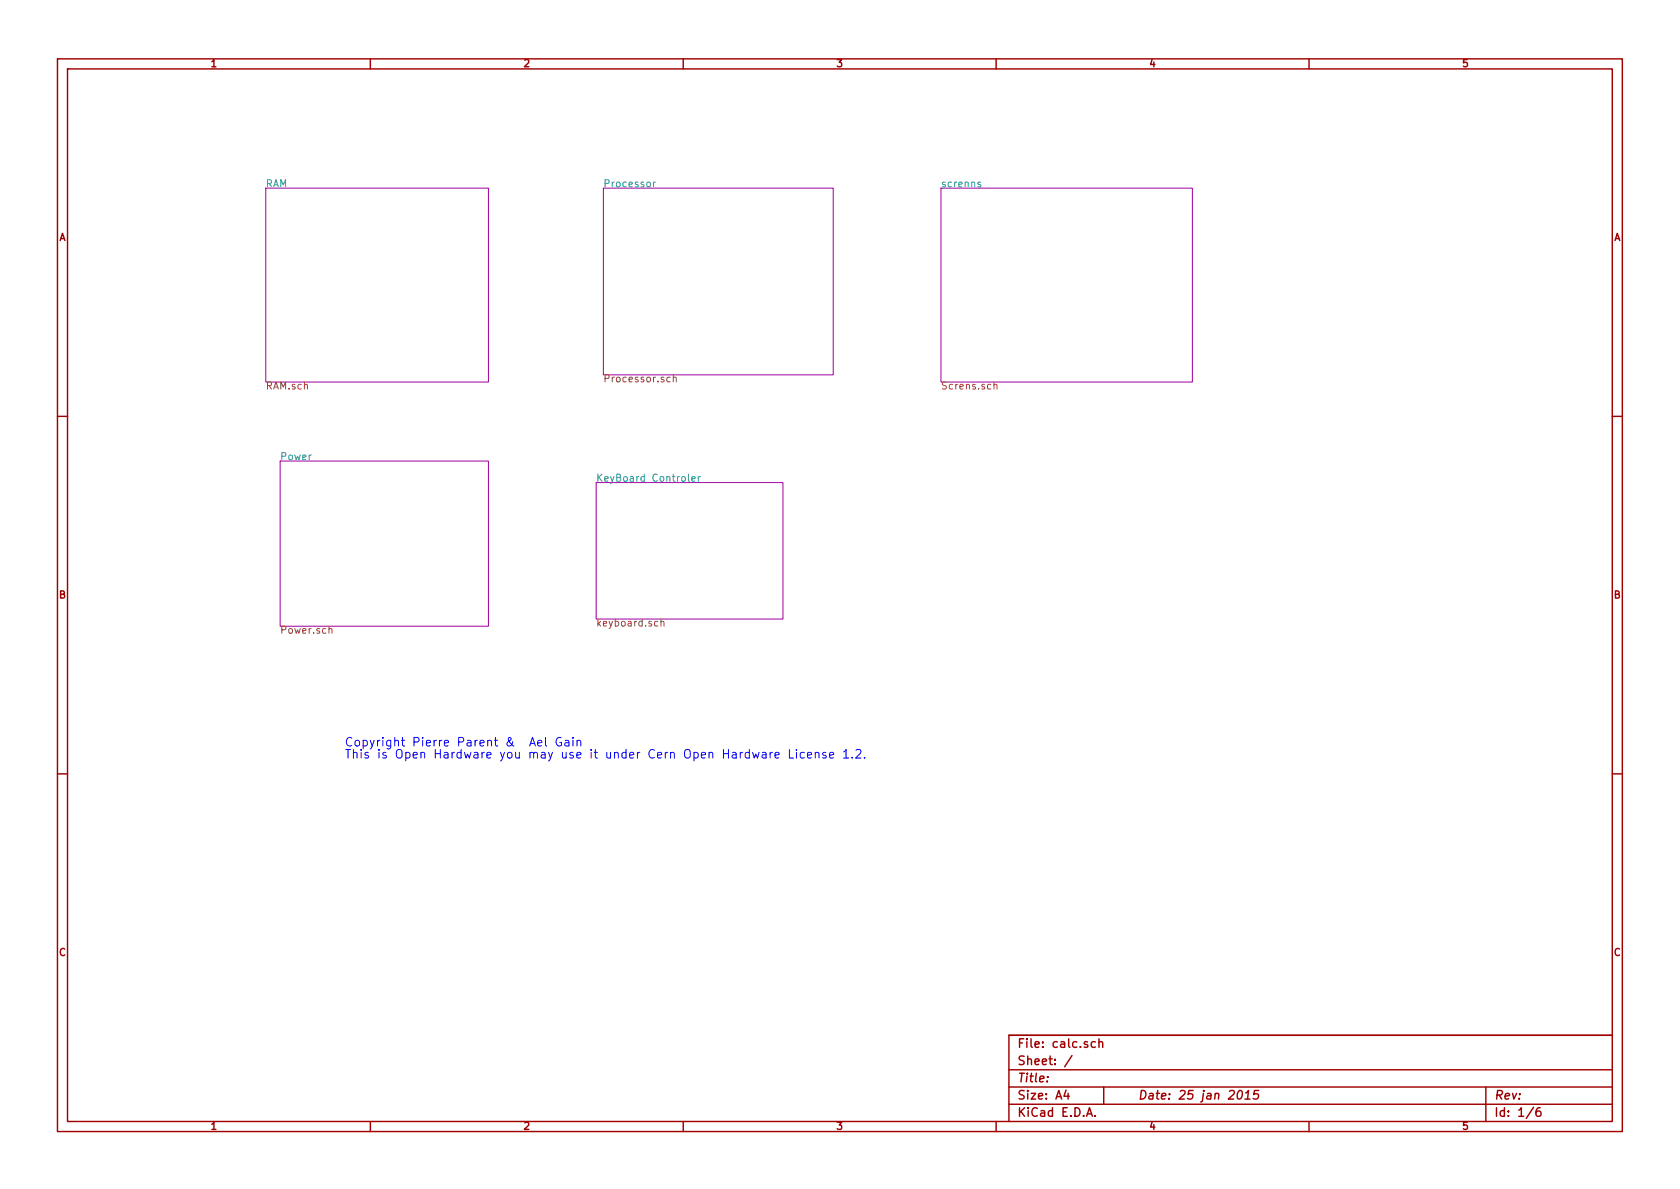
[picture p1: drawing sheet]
<svg xmlns="http://www.w3.org/2000/svg" width="297mm" height="210mm" viewBox="0 0 297 210" stroke-linecap="round" stroke-linejoin="round" font-family="sans-serif">
<g fill="none" stroke="#a00000" stroke-width=".25">
<path d="M10.2 10.4h276.6v189.7h-276.6zM11.9 12.2h273.2v186.1h-273.2zM65.5 10.4v1.8M120.8 10.4v1.8M176.1 10.4v1.8M231.4 10.4v1.8M10.2 73.6h1.7M285.1 73.6h1.7M10.2 136.8h1.7M285.1 136.8h1.7M65.5 198.3v1.8M120.8 198.3v1.8"/>
<path d="M176.1 198.3v1.8M178.4 189.2h106.7M178.4 195.3h106.7M178.4 192.2h106.7M185.2 190.4v.1M188.5 192.8l-.4 1h1M188.8 193.3v1.1M189.5 186.7l-1.3 1.9M192.1 197.4l.5-1.5 .5 1.5M192.3 197h.7M193.6 197.3v.1M193.7 184.3a.48 .48 0 0 0-.7 0v.8l.2 .1 .5-.1"/>
<path d="M194.3 184.3h.1a.36 .36 0 0 1 .6 .1v.8M194.3 183.7v1.5M195.1 192.2v3.1M219 193l.4-.2a.88 .88 0 0 1-.4 1.6l-.2-.3a1.19 1.19 0 0 1 .2-1.1zM220.1 194.4h.9M220.2 193.3l.6-.5-.2 1.6M222.6 192.8h-.8l-.1 .8 .2-.2 .5 .1 .1 .2-.1 .5-.3 .2-.5-.2M231.4 198.3v1.8M262.7 192.2v6.1M271.1 195.8l-1.3 2M272.3 195.9a.62 .62 0 0 0-.7 .6v.6l.3 .3 .5-.1v-.7a.48 .48 0 0 0-.7 0l-.1 .2M285.1 183.1h-106.7v15.2"/>
</g>
<path d="M47 33.3h39.4v34.3h-39.4zM106.7 33.3h40.6v33h-40.6zM166.4 33.3h44.4v34.3h-44.4zM49.5 81.5h36.9v29.2h-36.9zM105.4 85.3h33v24.2h-33z" fill="none" stroke="#a000a0" stroke-width=".18"/>
<path d="M115.5 32.2v.8M115.9 32.2l-.4 .2M173.4 32.3l-.3-.1-.2 .2v.2l.5 .1v.3h-.5M121.7 83.8v1.1l.2 .2M122.3 84.7l.6-.1v-.3h-.4l-.2 .1 .1 .7h.5M123.5 84.3v.8M123.8 84.3l-.3 .2" fill="none" stroke="#00a0a0" stroke-width=".18"/>
<path d="M118.5 66.7h-.4l-.2 .2 .1 .6h.5M119 66.8l.2-.1h.3l.1 .8M119 66.3v1.2M175.7 68.1l.2-.1h.3l.1 .8M175.7 67.5v1.3M58.2 111.3l.1-.2 .3 .1 .1 .8M116.9 110l.1-.1h.3l.1 .8M116.9 109.4v1.3" fill="none" stroke="#808000" stroke-width=".18"/>
<g fill="none" stroke="#00f" stroke-width=".18">
<path d="M95.1 131.4l.7-.1-.1-.3-.4-.1-.2 .2v.7h.6M96.4 130.4v1.3l.3 .2M99.2 130.5a.71 .71 0 0 0-.9 .7 .71 .71 0 0 0 .9 .6l.1-.5h-.3M99.9 131h.6l.1 .9M100.6 131.3h-.5a.3 .3 0 0 0-.3 .3 .3 .3 0 0 0 .3 .3l.5-.1M101.3 130.4v.2M101.3 130.9v1M102 131.1l.1-.1a.36 .36 0 0 1 .6 .1v.8M102 130.9v1M136.6 133l-.3 .1-.1 .2M137 133.5l.8-.1-.1-.3-.4-.1-.3 .3 .1 .7h.6M139.6 132.5v1.6h.7"/>
<path d="M140.8 132.5v.2M140.8 133v1.1M142.2 133.1a.48 .48 0 0 0-.6 .1v.7l.2 .2 .4-.1M142.8 133.5l.7-.1-.1-.3-.4-.1-.2 .3v.7h.6M144.1 133.2l.1-.1a.36 .36 0 0 1 .6 .2v.8M144.1 133v1.1M146 133.1l-.3-.1-.3 .3 .1 .2 .5 .1v.4h-.6M146.7 133.5l.7-.1-.1-.3-.4-.1-.2 .3 .1 .7h.5M149.1 133l.5-.5v1.6M149.1 134.1h.9M150.7 133.9v.2M151.3 132.7l.3-.2h.3l.2 .2 .1 .3-.1 .2-.8 .9h.9"/>
<path d="M152.9 133.9v.2"/>
</g>
<g font-size="2.1" fill="#00f">
<text x="61" y="132.1">Copyright Pierre Parent &amp; Ael Gain</text>
<text x="61" y="134.2">This is Open Hardware you may use it under Cern Open Hardware License 1.2.</text>
</g>
<g font-size="2.1" fill="#a00000">
<text x="179.9" y="185.4">File: calc.sch</text>
<text x="179.9" y="191.5">Title:</text>
<text x="179.9" y="188.4">Sheet: /</text>
<text x="179.9" y="197.6">KiCad E.D.A.</text>
<text x="179.9" y="194.5">Size: A4</text>
<text x="201.2" y="194.5">Date: 25 jan 2015</text>
<text x="264.2" y="194.5">Rev:</text>
<text x="264.2" y="197.6">Id: 1/6</text>
</g>
<g font-size="1.8" fill="#a00000">
<text x="37.3" y="11.9">1</text>
<text x="92.7" y="11.9">2</text>
<text x="148" y="11.9">3</text>
<text x="203.3" y="11.9">4</text>
<text x="258.6" y="11.9">5</text>
<text x="10.4" y="42.7">A</text>
<text x="285.3" y="42.7">A</text>
<text x="10.4" y="105.9">B</text>
<text x="285.3" y="105.9">B</text>
<text x="10.4" y="169.1">C</text>
<text x="285.3" y="169.1">C</text>
<text x="37.3" y="199.8">1</text>
<text x="92.7" y="199.8">2</text>
<text x="148" y="199.8">3</text>
<text x="203.3" y="199.8">4</text>
<text x="258.6" y="199.8">5</text>
</g>
<g font-size="1.8" fill="#00a0a0">
<text x="47" y="33.2">RAM</text>
<text x="106.7" y="33.2">Processor</text>
<text x="166.4" y="33.2">screnns</text>
<text x="49.5" y="81.4">Power</text>
<text x="105.4" y="85.2">KeyBoard Controler</text>
</g>
<g font-size="1.8" fill="#808000">
<text x="47" y="68.9">RAM.sch</text>
<text x="106.7" y="67.7">Processor.sch</text>
<text x="166.4" y="68.9">Screns.sch</text>
<text x="49.5" y="112.1">Power.sch</text>
<text x="105.4" y="110.8">keyboard.sch</text>
</g>
</svg>
